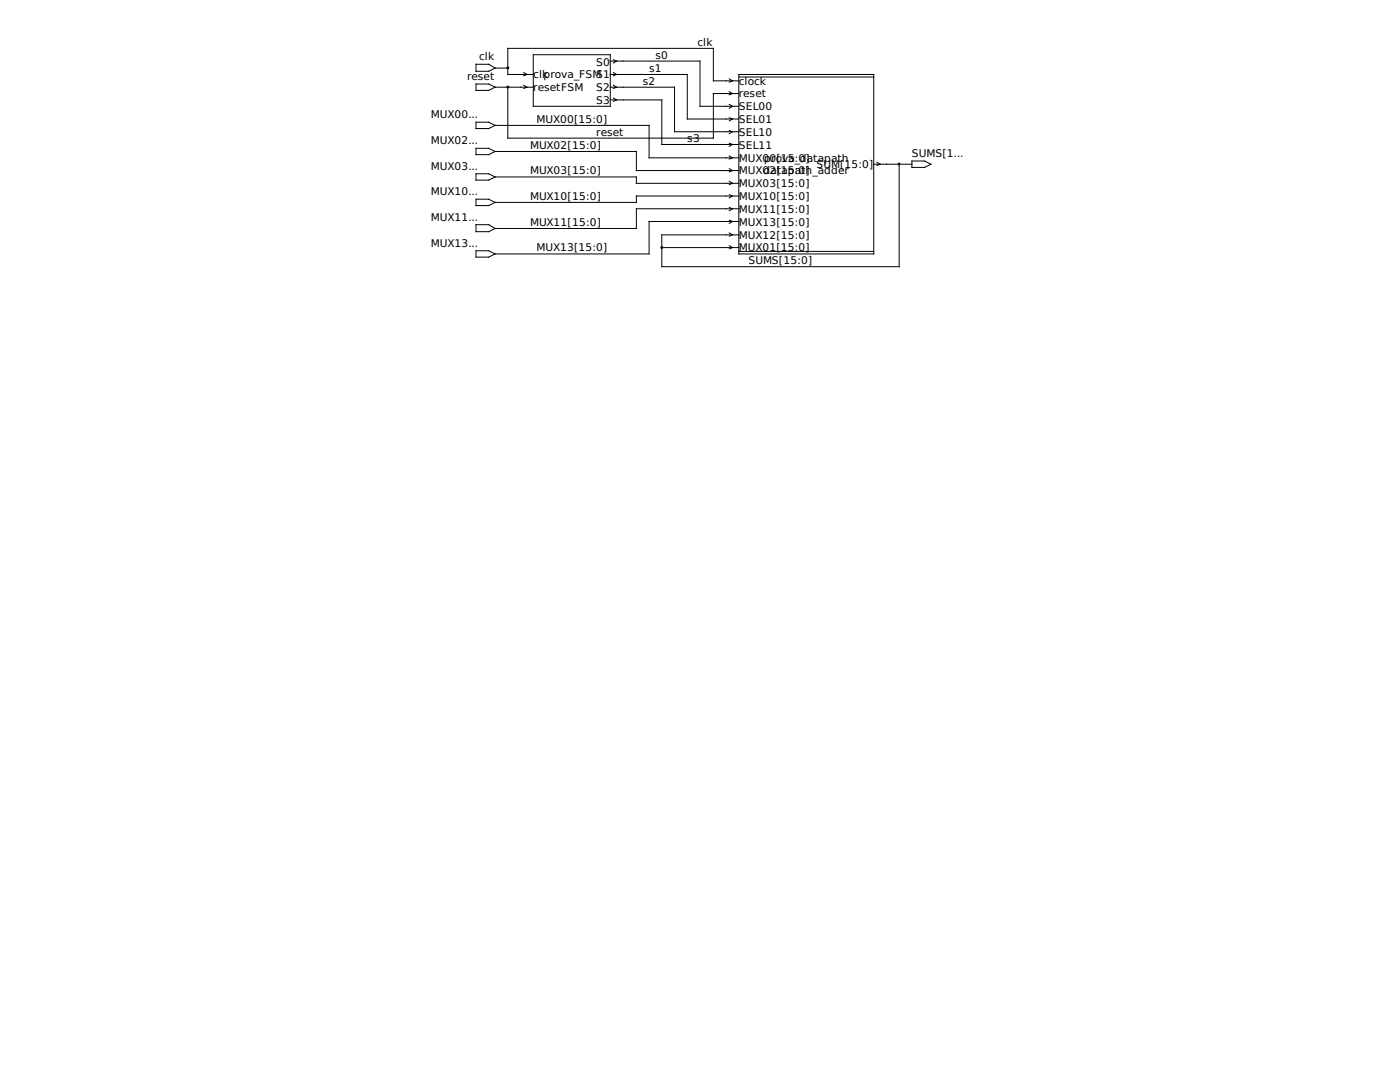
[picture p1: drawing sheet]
<svg xmlns="http://www.w3.org/2000/svg" width="279mm" height="216mm" viewBox="0 0 279 216" stroke-linecap="round" stroke-linejoin="round" font-family="sans-serif">
<g fill="none" stroke="#000" stroke-width=".2">
<path d="M95 12.8h2.5l1.3 .8-1.3 .6h-2.5zM95 16.8h2.5l1.3 .6-1.3 .6h-2.5zM98.8 17.4h7.6M98.8 13.6h2.5M101.3 17.4v10.2h41.1v-8.9h5M104.5 17l.7 .4-.7 .3M104.5 14.5l.7 .4-.7 .2M106.4 14.9h-5.1v-5.2h41.1v6.4h5M106.4 10.9h15.4v10.3h-15.4zM121.8 14.9h15.4v8.8h10.2M121.8 12.2h17.9v9h7.7M121.8 17.4h12.8v8.9h12.8"/>
<path d="M121.8 19.9h10.3v8.9h15.3M122.4 14.5l.7 .4-.7 .2M122.4 17l.7 .4-.7 .3M122.4 19.6l.7 .3-.7 .3M122.4 11.9l.7 .3-.7 .4M145.5 15.7l.7 .4-.7 .3M145.5 18.3l.7 .4-.7 .2M147.4 14.9h27v35.8h-27zM147.4 15.4h27M95 39.8h2.5l1.3 .6-1.3 .6h-2.5zM95 24.4h2.5l1.3 .6-1.3 .7h-2.5zM95 29.6h2.5l1.3 .6-1.3 .7h-2.5z"/>
<path d="M95 34.7h2.5l1.3 .6-1.3 .6h-2.5zM98.8 35.3h28.2v1.3h20.4M98.8 30.2h28.2v3.8h20.4M98.8 25h30.7v6.5h17.9M145.5 23.5l.7 .2-.7 .4M145.5 26l.7 .3-.7 .4M145.5 28.6l.7 .2-.7 .4M145.5 20.8l.7 .4-.7 .4M145.5 36.2l.7 .4-.7 .2M145.5 33.7l.7 .3-.7 .3M145.5 38.9l.7 .2-.7 .4M145.5 31.1l.7 .4-.7 .2"/>
<path d="M147.4 39.1h-20.4v1.3h-28.2M174.4 32.8h7.6M175 32.4l.6 .4-.6 .2M179.5 32.8v20.4h-47.4v-6.3h15.3M182 32.1h2.5l1.3 .7-1.3 .6h-2.5zM95 44.8h2.5l1.3 .8-1.3 .6h-2.5zM95 50h2.5l1.3 .7-1.3 .6h-2.5zM132.1 49.4h15.3M145.5 46.5l.7 .4-.7 .2M145.5 49l.7 .4-.7 .3M145.5 43.9l.7 .3-.7 .4M145.5 41.4l.7 .3-.7 .3"/>
<path d="M147.4 44.2h-17.9v6.5h-30.7M147.4 50.2h27M147.4 41.7h-20.4v3.9h-28.2"/>
<circle cx="179.4" cy="32.7" r=".19"/>
<circle cx="132.1" cy="49.4" r=".19"/>
</g>
<g fill="#000" stroke="#000" stroke-width=".2">
<circle cx="101.3" cy="13.5" r=".19"/>
<circle cx="101.3" cy="17.4" r=".19"/>
</g>
<g font-size="2.1">
<text x="130.8" y="11.7">s0</text>
<text x="139.2" y="9.1">clk</text>
<text x="93.2" y="16">reset</text>
<text x="95.6" y="12.1">clk</text>
<text x="106.4" y="15.6">clk</text>
<text x="108.5" y="15.6">prova_FSM</text>
<text x="119" y="15.6">S1</text>
<text x="119" y="13.1">S0</text>
<text x="128.3" y="16.9">s2</text>
<text x="129.5" y="14.4">s1</text>
<text x="147.4" y="16.9">clock</text>
<text x="86" y="23.6">MUX00...</text>
<text x="106.4" y="18.2">resetFSM</text>
<text x="119" y="18.2">S2</text>
<text x="119" y="20.7">S3</text>
<text x="147.4" y="22">SEL00</text>
<text x="147.4" y="19.4">reset</text>
<text x="86" y="28.7">MUX02...</text>
<text x="105.8" y="29.7">MUX02[15:0]</text>
<text x="107.1" y="24.5">MUX00[15:0]</text>
<text x="119" y="27.1">reset</text>
<text x="137.2" y="28.3">s3</text>
<text x="147.4" y="24.6">SEL01</text>
<text x="147.4" y="27.2">SEL10</text>
<text x="147.4" y="29.7">SEL11</text>
<text x="86" y="33.9">MUX03...</text>
<text x="105.8" y="34.8">MUX03[15:0]</text>
<text x="147.4" y="34.8">MUX02[ap:0h_adder</text>
<text x="147.4" y="32.3">MUX00[15:0]</text>
<text x="152.4" y="34.8">dat15at]</text>
<text x="152.5" y="32.3">prova_datapath</text>
<text x="162.9" y="33.5">SUM[15:0]</text>
<text x="182" y="31.4">SUMS[1...</text>
<text x="86" y="39">MUX10...</text>
<text x="105.8" y="39.9">MUX10[15:0]</text>
<text x="147.4" y="37.3">MUX03[15:0]</text>
<text x="147.4" y="40">MUX10[15:0]</text>
<text x="86" y="44.1">MUX11...</text>
<text x="105.8" y="45.1">MUX11[15:0]</text>
<text x="147.4" y="45.1">MUX13[15:0]</text>
<text x="147.4" y="47.6">MUX12[15:0]</text>
<text x="147.4" y="42.5">MUX11[15:0]</text>
<text x="86" y="49.3">MUX13...</text>
<text x="107.1" y="50.2">MUX13[15:0]</text>
<text x="147.4" y="50.2">MUX01[15:0]</text>
<text x="149.4" y="52.7">SUMS[15:0]</text>
</g>
</svg>
